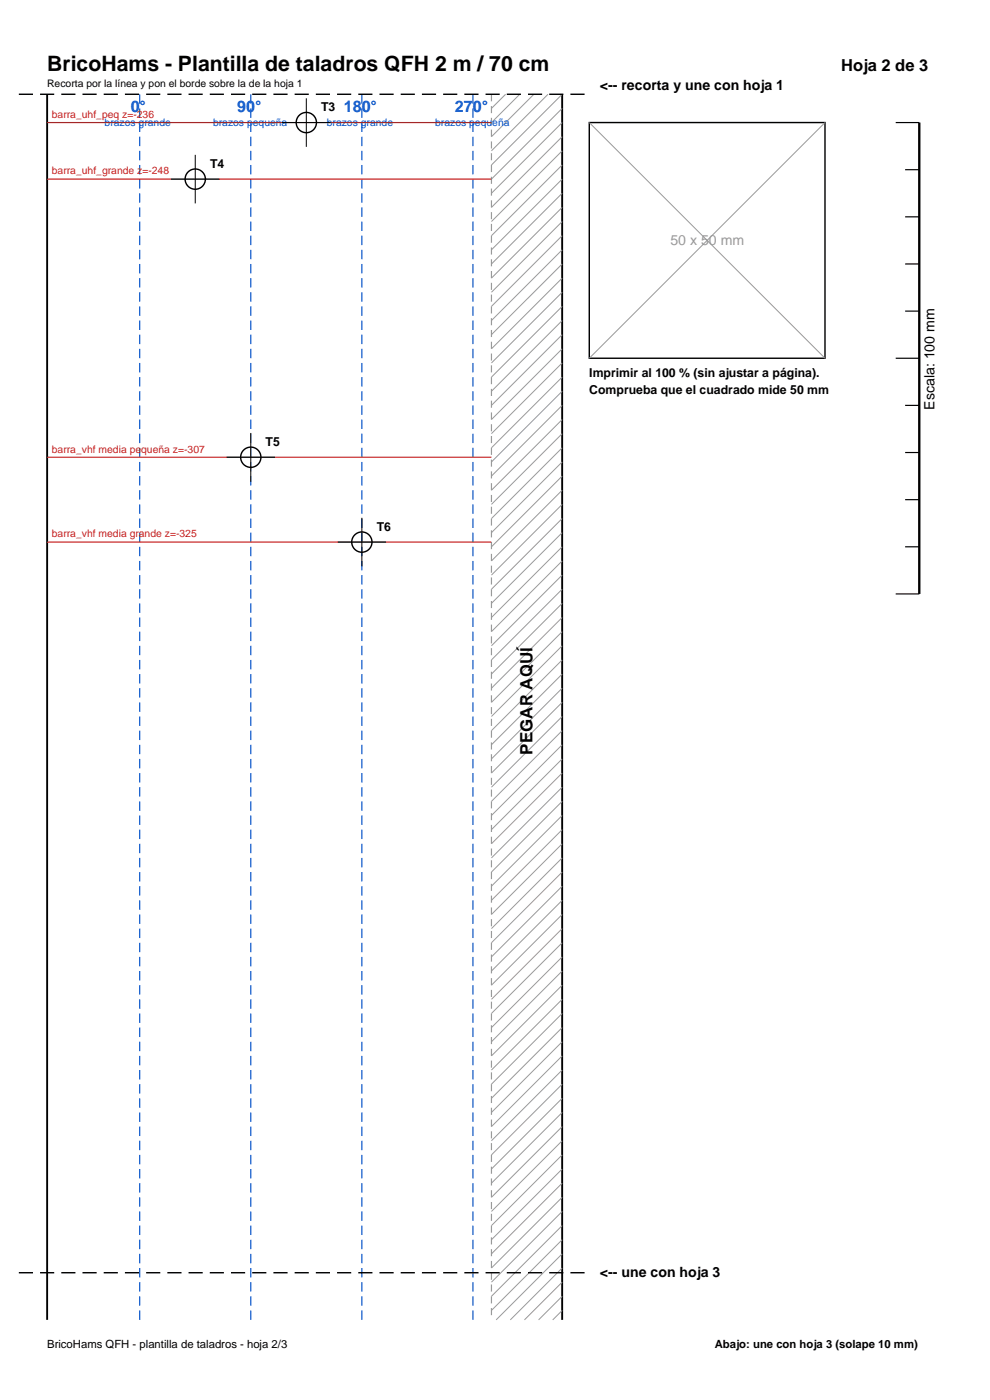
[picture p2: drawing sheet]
<svg xmlns="http://www.w3.org/2000/svg" width="210mm" height="297mm" viewBox="0 0 210 297" stroke-linecap="round" stroke-linejoin="round" font-family="sans-serif">
<path d="M10 20v260M119.2 20v260" fill="none" stroke="#000" stroke-width=".4"/>
<path d="M104.2 20v260" fill="none" stroke="#9a9a9a" stroke-width=".25" stroke-dasharray="1.5 1" stroke-linecap="butt"/>
<g fill="none" stroke="#9a9a9a" stroke-width=".21">
<path d="M107.2 20l-3 3M110.2 20l-6 6M113.2 20l-9 9M116.2 20l-12 12M119.2 20l-15 15M119.2 23l-15 15M119.2 26l-15 15M119.2 29l-15 15M119.2 32l-15 15M119.2 35l-15 15M119.2 38l-15 15M125 26l50 50"/>
<path d="M175 26l-50 50M119.2 41l-15 15M119.2 44l-15 15M119.2 47l-15 15M119.2 50l-15 15M119.2 53l-15 15M119.2 56l-15 15M119.2 59l-15 15M119.2 62l-15 15M119.2 65l-15 15M119.2 68l-15 15M119.2 71l-15 15"/>
<path d="M119.2 74l-15 15M119.2 77l-15 15M119.2 80l-15 15M119.2 83l-15 15M119.2 86l-15 15M119.2 89l-15 15M119.2 92l-15 15M119.2 95l-15 15M119.2 98l-15 15M119.2 101l-15 15M119.2 104l-15 15M119.2 107l-15 15"/>
<path d="M119.2 110l-15 15M119.2 113l-15 15M119.2 116l-15 15M119.2 119l-15 15M119.2 122l-15 15M119.2 125l-15 15M119.2 128l-15 15M119.2 131l-15 15M119.2 134l-15 15M119.2 137l-15 15M119.2 140l-15 15M119.2 143l-15 15"/>
<path d="M119.2 146l-15 15M119.2 149l-15 15M119.2 152l-15 15M119.2 155l-15 15M119.2 158l-15 15M119.2 161l-15 15M119.2 164l-15 15M119.2 167l-15 15M119.2 170l-15 15M119.2 173l-15 15M119.2 176l-15 15M119.2 179l-15 15"/>
<path d="M119.2 182l-15 15M119.2 185l-15 15M119.2 188l-15 15M119.2 191l-15 15M119.2 194l-15 15M119.2 197l-15 15M119.2 200l-15 15M119.2 203l-15 15M119.2 206l-15 15M119.2 209l-15 15M119.2 212l-15 15M119.2 215l-15 15"/>
<path d="M119.2 218l-15 15M119.2 221l-15 15M119.2 224l-15 15M119.2 227l-15 15M119.2 230l-15 15M119.2 233l-15 15M119.2 236l-15 15M119.2 239l-15 15M119.2 242l-15 15M119.2 245l-15 15M119.2 248l-15 15M119.2 251l-15 15"/>
<path d="M119.2 254l-15 15M119.2 257l-15 15M119.2 260l-15 15M119.2 263l-15 15M119.2 266l-14 14M119.2 269l-11 11M119.2 272l-8 8M119.2 275l-5 5M119.2 278l-2 2"/>
</g>
<path d="M29.6 20v260M53.2 20v260M76.8 20v260M100.3 20v260" fill="none" stroke="#0050c8" stroke-width=".25" stroke-dasharray="2 1" stroke-linecap="butt"/>
<path d="M10 26h94.2M10 38h94.2M10 97h94.2M10 115h94.2" fill="none" stroke="#c81e1e" stroke-width=".25"/>
<g fill="none" stroke="#000" stroke-width=".3">
<path d="M125 26h50v50h-50z"/>
<circle cx="41.4" cy="38" r="2.15"/>
<circle cx="65" cy="26" r="2.15"/>
<circle cx="53.2" cy="97" r="2.15"/>
<circle cx="76.8" cy="115" r="2.15"/>
</g>
<path d="M36.3 38h10.3M41.4 32.9v10.3M59.8 26h10.3M65 20.9v10.3M48 97h10.3M53.2 91.9v10.3M71.6 115h10.3M76.8 109.9v10.3" fill="none" stroke="#000" stroke-width=".21"/>
<path d="M4 20h121.2M4 270h121.2" fill="none" stroke="#000" stroke-width=".3" stroke-dasharray="3 1.5" stroke-linecap="butt"/>
<path d="M195 26v100" fill="none" stroke="#000" stroke-width=".5"/>
<path d="M190 26h5M192 36h3M192 46h3M192 56h3M190 76h5M192 66h3M192 86h3M192 96h3M192 106h3M192 116h3M190 126h5" fill="none" stroke="#000" stroke-width=".25"/>
<text font-size="4.5" x="10" y="15">BricoHams - Plantilla de taladros QFH 2 m / 70 cm</text>
<text font-size="3.6" x="112.9" y="160.1" transform="rotate(-90 112.9 160.1)">PEGAR AQUÍ</text>
<text font-size="3.5" x="178.4" y="15">Hoja 2 de 3</text>
<g font-size="3.4" fill="#0050c8">
<text x="27.7" y="23.8">0°</text>
<text x="50.3" y="23.8">90°</text>
<text x="73" y="23.8">180°</text>
<text x="96.5" y="23.8">270°</text>
</g>
<g font-size="3">
<text x="127.2" y="19">&lt;-- recorta y une con hoja 1</text>
<text x="198.2" y="86.9" transform="rotate(-90 198.2 86.9)">Escala: 100 mm</text>
<text x="127.2" y="271">&lt;-- une con hoja 3</text>
</g>
<text font-size="3" fill="#9a9a9a" x="142.2" y="52">50 x 50 mm</text>
<g font-size="2.6">
<text x="68.1" y="23.6">T3</text>
<text x="44.6" y="35.6">T4</text>
<text x="125" y="80">Imprimir al 100 % (sin ajustar a página).</text>
<text x="125" y="83.6">Comprueba que el cuadrado mide 50 mm</text>
<text x="56.3" y="94.6">T5</text>
<text x="79.9" y="112.6">T6</text>
</g>
<g font-size="2.4">
<text x="10" y="286">BricoHams QFH - plantilla de taladros - hoja 2/3</text>
<text x="151.6" y="286">Abajo: une con hoja 3 (solape 10 mm)</text>
</g>
<text font-size="2.2" x="10" y="18.5">Recorta por la línea y pon el borde sobre la de la hoja 1</text>
<g font-size="2.2" fill="#c81e1e">
<text x="11" y="25">barra_uhf_peq z=-236</text>
<text x="11" y="37">barra_uhf_grande z=-248</text>
<text x="11" y="96">barra_vhf media pequeña z=-307</text>
<text x="11" y="114">barra_vhf media grande z=-325</text>
</g>
<g font-size="2.2" fill="#0050c8">
<text x="22.2" y="26.8">brazos grande</text>
<text x="45.2" y="26.8">brazos pequeña</text>
<text x="69.3" y="26.8">brazos grande</text>
<text x="92.3" y="26.8">brazos pequeña</text>
</g>
</svg>
